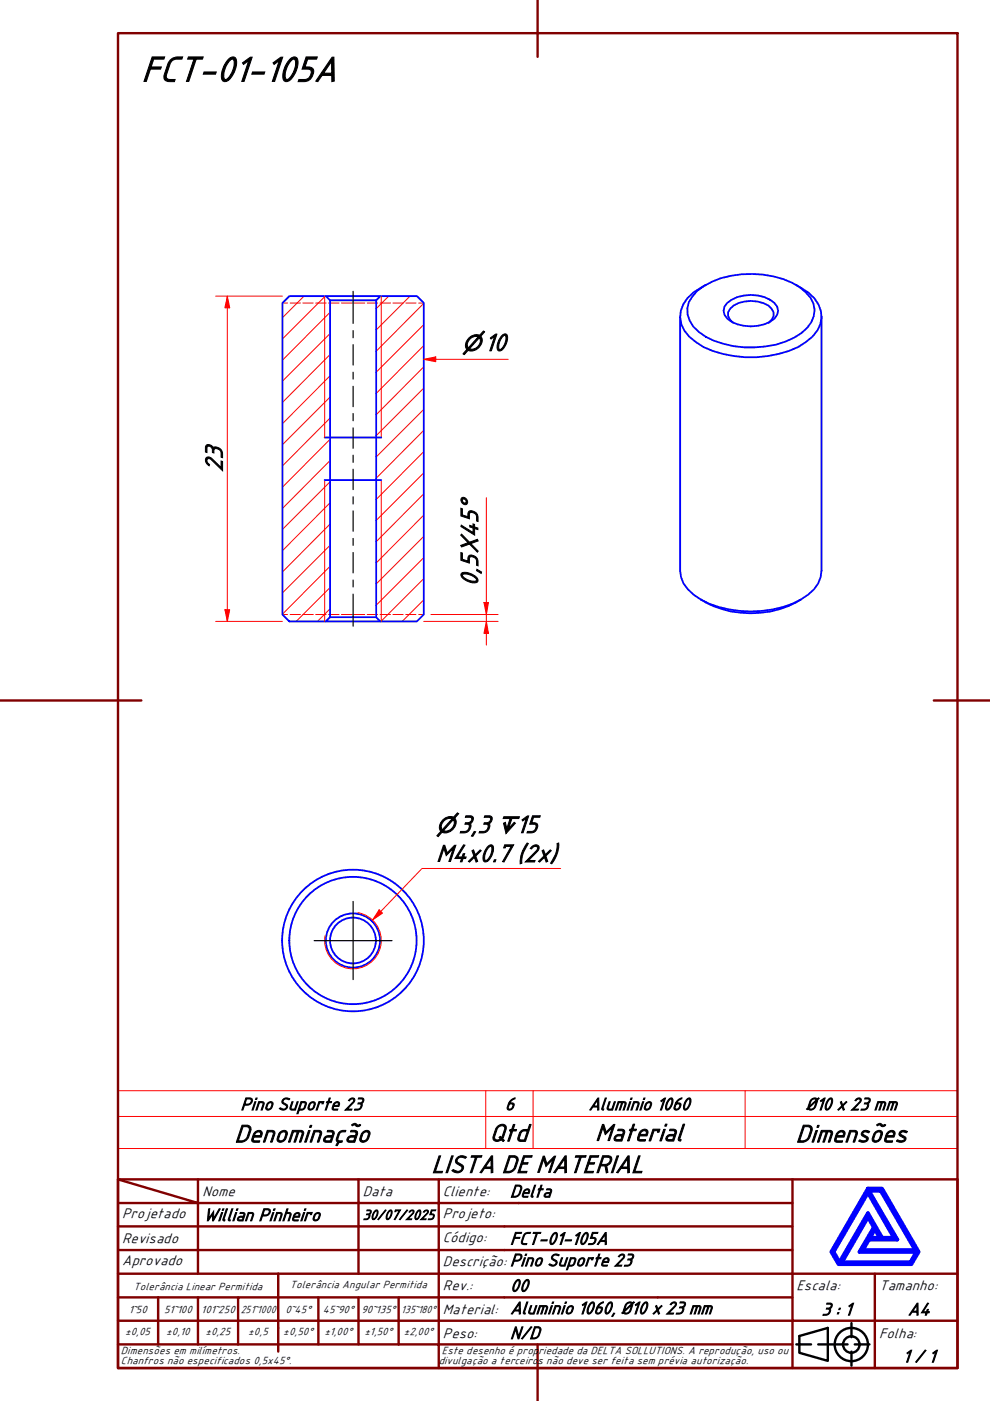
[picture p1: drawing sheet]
<svg xmlns="http://www.w3.org/2000/svg" width="210mm" height="297mm" viewBox="0 0 210 297" stroke-linecap="round" stroke-linejoin="round" font-family="sans-serif">
<!-- layer: Hatch (ABNT) -->
<g fill="none" stroke="#f00" stroke-width=".21">
<path d="M64.5 62.8l-4.6 4.6M69 62.8l-9.1 9.1M70 79.7l-10.1 10.1M70 75.2l-10.1 10.1M70 70.7l-10.1 10.1M70 66.2l-10.1 10.2M82.4 62.8l-2.6 2.7M86.9 62.8l-7.1 7.2M89.9 77.8l-10.1 10.1M89.9 73.3l-10.1 10.1M89.9 68.8l-10.1 10.1M89.9 64.3l-10.1 10.2"/>
<path d="M70 97.6l-10.1 10.2M70 93.1l-10.1 10.2M70 88.6l-10.1 10.2M70 84.2l-10.1 10.1M89.9 95.7l-10.1 10.2M89.9 91.2l-10.1 10.2M89.9 86.8l-10.1 10.1M89.9 82.3l-10.1 10.1M70 102.2l-10.1 10.1M70 115.6l-10.1 10.1M70 111.1l-10.1 10.2M70 106.6l-10.1 10.2"/>
<path d="M89.9 118.2l-10.1 10.1M89.9 113.7l-10.1 10.1M89.9 109.2l-10.1 10.2M89.9 104.7l-10.1 10.2M89.9 100.3l-10.1 10M70 129.1l-2.7 2.6M70 124.6l-7.2 7.1M70 120.1l-10.1 10.1M89.9 127.2l-4.6 4.5M89.9 122.7l-9.1 9"/>
</g>
<!-- layer: Hidden (ABNT) -->
<g fill="none" stroke="#f00" stroke-width=".21">
<path d="M59.9 64.2h1.1M61.5 64.2h2.2M64.2 64.2h2.2M66.9 64.2h2.3M69.7 64.2h2.2M72.4 64.2h2.2M75.1 64.2h2.2M77.9 64.2h2.2M80.6 64.2h2.2M83.3 64.2h2.2M86 64.2h2.2M88.8 64.2h1.1"/>
<path d="M59.9 130.3h1.1M61.5 130.3h2.2M64.2 130.3h2.2M66.9 130.3h2.3M69.7 130.3h2.2M72.4 130.3h2.2M75.1 130.3h2.2M77.9 130.3h2.2M80.6 130.3h2.2M83.3 130.3h2.2M86 130.3h2.2M88.8 130.3h1.1"/>
</g>
<!-- layer: Visible (ABNT) -->
<g fill="none" stroke="#00f" stroke-width=".38">
<path d="M61.3 62.8h7.8l.9 .9v67.2l-.9 .8h-7.8l-1.4-1.4v-66.1zM69.1 62.8h11.5M70 63.7h9.8M80.6 62.8h7.8l1.5 1.4v66.1l-1.5 1.4h-7.8l-.8-.8v-67.2zM144.2 67.1v53.9a6.4 6.4 0 0 0 2.9 5.1 20.9 20.9 0 0 0 14.4 3.4 17.1 17.1 0 0 0 11.1-4.5l.9-1.3 .5-1.3 .2-1.4v-53.9M147.8 61.6a19.9 19.9 0 0 1 18.3-2.4 11.3 11.3 0 0 1 5.7 3.9 4.9 4.9 0 0 1-.7 6.4 16 16 0 0 1-11 4.1 18.7 18.7 0 0 1-11.9-3.2 5.2 5.2 0 0 1-1.4-7.5zM149.7 60.4a9.4 9.4 0 0 0-5.4 5.6 6.1 6.1 0 0 0 3.2 6.5 19 19 0 0 0 10.5 3.2 24.5 24.5 0 0 0 11.2-2.1 9.2 9.2 0 0 0 4.7-4.8 6 6 0 0 0-2.5-6.8l-2.7-1.6M154.2 64.2a8.2 8.2 0 0 1 10 0 2.17 2.17 0 0 1 0 3.3 8.4 8.4 0 0 1-10 0 2.17 2.17 0 0 1 0-3.3zM155.4 68.4a2.03 2.03 0 0 1-1.1-1.8 2.03 2.03 0 0 1 1.3-1.8 7.5 7.5 0 0 1 7.3 0l.7 .7a1.92 1.92 0 0 1-.7 2.9M68.8 92.8h12M68.8 101.8h12M69.1 131.7h11.5"/>
<path d="M70 130.9h9.8M148.6 127.1a20.7 20.7 0 0 0 21.2 0"/>
<circle cx="74.8" cy="199.4" r="4.9"/>
<circle cx="74.8" cy="199.4" r="5.7"/>
<circle cx="74.8" cy="199.4" r="15"/>
<circle cx="74.8" cy="199.4" r="13.5"/>
</g>
<!-- layer: Visible Narrow (ABNT) -->
<path d="M68.8 62.8v30M80.8 62.8v30M68.8 101.8v29.9M80.8 101.8v29.9M75.9 193.5a6 6 0 0 1 4.8 7 6 6 0 0 1-6.9 4.8 6 6 0 0 1-4.9-6.9" fill="none" stroke="#f00" stroke-width=".21"/>
<path d="M80.7 193.3l-1.7 1.8M25 236.7h178v-5.4h-178v12.2M103 231.3v12.2M113 231.3v12.2M158 231.3v12.2M203 236.7v6.8h-178M25 243.5v6.5h178v-6.5" fill="none" stroke="#f00" stroke-width=".21"/>
<!-- layer: Borda A3/A4 (ABNT) -->
<g fill="none" stroke="#800000" stroke-width=".51">
<path d="M25 7h178v283.1h-178zM114 0v12.1M0 148.5h30M198 148.5h12M25 250l17 5.1h-17M25 250h178v40.1h-178zM42 255.1h34v4.9h17M42 255.1v15M42 250v5.1M76 250v5.1h17v4.9M93 250v5.1h75M168 250v20.1h-143"/>
<path d="M25 260h51v10.1M25 275.1h17M33.5 275.1v9.9M50.5 275.1h-8.5v9.9M59 270.1v16.5M67.5 275.1v9.9h-42.5M76 275.1v9.9h8.5M84.5 275.1v9.9M93 275.1h-42.5v9.9M93 260v5h-68M93 275.1v9.9h75M93 260h75"/>
<path d="M93 275.1h75M168 265h-75v10.1M185.5 270.1v9.9h17.5M203 270.1h-35v9.9h17.5v10.1M25 280h143v10.1M67.5 285h8.5M84.5 285h8.5v5.1M114 285v12"/>
</g>
<path d="M184 258l1.3 2.2-3.1 5.2h12.1l-1.3 2.2h-14.5zM184 252.8l5.5 9.6h-2.5l-3-5.2-6 10.4-1.3-2.2zM184 252h3l7.8 13.4-1.6 2.6h-15.4l-1.5-2.6zM184.2 252.5h2.6l7.3 12.5h-11.2l1.3-2.2h6zM185.5 260.7l1.1 1.7h-2.1z" fill="none" stroke="#00f" stroke-width=".83"/>
<!-- layer: 0 -->
<path d="M177.8 268h15.4" fill="none" stroke="#000" stroke-width=".21"/>
<g fill="none" stroke="#000" stroke-width=".51">
<path d="M168.8 285h3.2M169.5 283.3l6-1.8v7l-6-1.7zM173.5 285h6.2M180.5 280.5v3M180.5 286.6v2.9M181.2 285h3.1"/>
<circle cx="180.5" cy="285.1" r="3.5"/>
<circle cx="180.5" cy="285.1" r="1.75"/>
</g>
<path d="M80.4 192.9l.7 .7-2.1 1.5z" fill="#f00"/>
<path d="M80.4 192.9l.7 .7-2.1 1.5zM118.9 184.1h-29.4l-8.8 9.2" fill="none" stroke="#f00" stroke-width=".21"/>
<path d="M48.2 129.3v2.4" fill="none" stroke="#f00" stroke-width=".21"/>
<path d="M47.7 129.3h1l-.5 2.4z" fill="#f00"/>
<path d="M48.2 62.8v2.5M47.7 129.3h1l-.5 2.4z" fill="none" stroke="#f00" stroke-width=".21"/>
<path d="M48.2 62.8l.5 2.5h-1z" fill="#f00"/>
<path d="M45.7 62.8h14.2M48.2 62.8l.5 2.5h-1zM48.2 65.3v64M45.7 131.7h14.2M103.1 131.7v2.6" fill="none" stroke="#f00" stroke-width=".21"/>
<path d="M103.1 131.7l.5 2.6h-1z" fill="#f00"/>
<path d="M103.1 131.7l.5 2.6h-1zM103.1 127.7v2.6" fill="none" stroke="#f00" stroke-width=".21"/>
<path d="M102.6 127.7h1l-.5 2.6z" fill="#f00"/>
<path d="M89.9 76.2h2.5M103.1 105.5v22.2M89.9 131.7h15.7M91.4 130.3h14.2M102.6 127.7h1l-.5 2.6zM103.1 130.3v1.4M103.1 134.3v2.5" fill="none" stroke="#f00" stroke-width=".21"/>
<!-- layer: Linha de centro (ISO) -->
<g fill="none" stroke="#000" stroke-width=".25">
<path d="M74.9 61.8v6.8M74.9 70.1v1.5M74.9 73.1v4.3M74.9 78.9v1.5M74.9 81.9v4.3M74.9 87.7v1.5M74.9 90.7v4.3M74.9 96.5v1.5M74.9 99.5v4.3M74.9 105.3v1.6M74.9 108.3v4.3M74.9 114.2v1.4"/>
<path d="M74.9 117.1v4.4M74.9 123v1.4M74.9 126v6.8"/>
</g>
<!-- layer: Marca de centro (ISO) -->
<path d="M66.6 199.4h16.5M74.9 191.1v16.6" fill="none" stroke="#000" stroke-width=".25"/>
<path d="M89.9 76.2l2.5-.5v1z" fill="#f00"/>
<path d="M89.9 76.2l2.5-.5v1zM92.4 76.2h15.4" fill="none" stroke="#f00" stroke-width=".21"/>
<text font-size="8.1" x="30" y="17.2">FCT-01-105A</text>
<g font-size="5.6">
<text x="102.7" y="74.3">10</text>
<text x="47.1" y="100.1" transform="rotate(-90 47.1 100.1)">23</text>
<text x="101.3" y="124.4" transform="rotate(-90 101.3 124.4)">0,5X45°</text>
<text x="97.2" y="176.5">3,3</text>
<text x="109.4" y="176.5">15</text>
<text x="92.5" y="182.7">M4x0.7 (2x)</text>
<text x="49.7" y="242.1">Denominação</text>
<text x="103.8" y="241.9">Qtd</text>
<text x="126.2" y="241.9">Material</text>
<text x="168.7" y="242.1">Dimensões</text>
<text x="91.5" y="248.6">LISTA DE MATERIAL</text>
</g>
<g font-size="4.8">
<text x="98" y="74.3">⌀</text>
<text x="92.5" y="176.5">⌀</text>
<text x="105.3" y="176.5">↧</text>
</g>
<g font-size="4">
<text x="51" y="235.3">Pino Suporte 23</text>
<text x="107.1" y="235.3">6</text>
<text x="124.8" y="235.3">Aluminio 1060</text>
<text x="170.8" y="235.3">Ø10 x 23 mm</text>
<text x="108.1" y="253.8">Delta</text>
<text x="43.1" y="258.8">Willian Pinheiro</text>
<text x="108.1" y="263.8">FCT-01-105A</text>
<text x="108.1" y="268.4">Pino Suporte 23</text>
<text x="108.1" y="273.8">00</text>
<text x="108.1" y="278.6">Aluminio 1060, Ø10 x 23 mm</text>
<text x="174.2" y="278.8">3 : 1</text>
<text x="192.5" y="278.8">A4</text>
<text x="108.1" y="283.8">N/D</text>
<text x="191.4" y="288.8">1 / 1</text>
</g>
<g font-size="3.2">
<text x="42.9" y="253.5">Nome</text>
<text x="76.9" y="253.5">Data</text>
<text x="93.9" y="253.5">Cliente:</text>
<text x="25.9" y="263.6">Revisado</text>
<text x="25.9" y="258.2">Projetado</text>
<text x="76.9" y="258.6">30/07/2025</text>
<text x="93.9" y="263.3">Código:</text>
<text x="93.9" y="258.2">Projeto:</text>
<text x="25.9" y="268.2">Aprovado</text>
<text x="93.9" y="268.5">Descrição:</text>
<text x="93.9" y="273.5">Rev.:</text>
<text x="168.9" y="273.5">Escala:</text>
<text x="186.4" y="273.5">Tamanho:</text>
<text x="93.9" y="278.6">Material:</text>
<text x="93.9" y="283.6">Peso:</text>
<text x="186.4" y="283.6">Folha:</text>
</g>
<g font-size="2.4">
<text x="28.3" y="273.4">Tolerância Linear Permitida</text>
<text x="61.5" y="273.2">Tolerância Angular Permitida</text>
<text x="27.3" y="278.3">1~50</text>
<text x="34.8" y="278.3">51~100</text>
<text x="42.7" y="278.3">101~250</text>
<text x="51.1" y="278.3">251~1000</text>
<text x="60.5" y="278.3">0~45°</text>
<text x="68.5" y="278.3">45~90°</text>
<text x="76.6" y="278.3">90~135°</text>
<text x="85.1" y="278.3">135~180°</text>
<text x="25.7" y="287.1">Dimensões em milímetros.</text>
<text x="26.5" y="283.1">±0,05</text>
<text x="35.2" y="283.1">±0,10</text>
<text x="43.6" y="283.1">±0,25</text>
<text x="52.6" y="283.1">±0,5</text>
<text x="60.1" y="283.1">±0,50°</text>
<text x="68.8" y="283.1">±1,00°</text>
<text x="77.3" y="283.1">±1,50°</text>
<text x="85.6" y="283.1">±2,00°</text>
<text x="93.7" y="287.1">Este desenho é prop</text>
<text x="114.2" y="287.1">riedade da DELTA SOLLUTIONS. A reprodução, uso ou</text>
<text x="25.7" y="289.2">Chanfros não especificados 0,5x45°.</text>
<text x="93" y="289.2">divulgação a terceiro</text>
<text x="114" y="289.2">s não deve ser feita sem prévia autorização.</text>
</g>
</svg>
